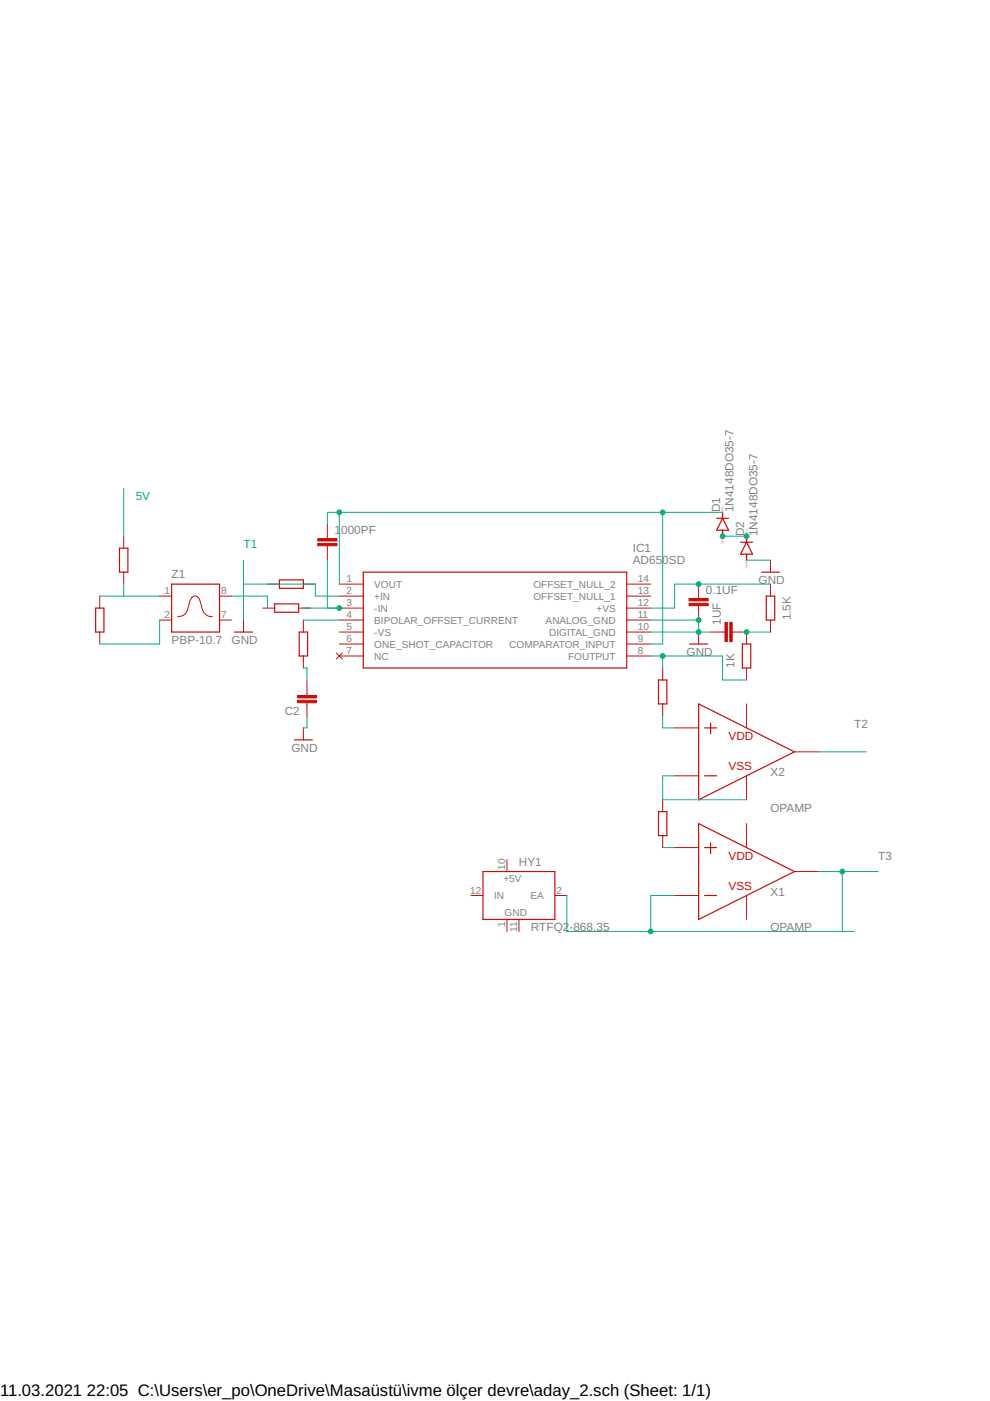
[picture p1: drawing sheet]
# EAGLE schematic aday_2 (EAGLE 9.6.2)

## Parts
0.1UF  C2.5/2  [C2.5-2]
1.5K  R  (no package)
1K  R  (no package)
1UF  C2.5/2  [C2.5-2]
1000PF  C2.5/2  [C2.5-2]
C2  C2.5/2  [C2.5-2]
D1  1N4148DO35-7  [DO35-7]
D2  1N4148DO35-7  [DO35-7]
HY1  RTFQ2-868.35  [RTFQ2]
IC1  AD650SD  [DIP775W58P254L1943H508Q14N]
X1  OPAMP  (no package)
X2  OPAMP  (no package)
Z1  PBP-10.7  [A01]

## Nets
GND: 0.1UF.2 1UF.1 C2.1 D2.A IC1.2(+IN) IC1.10(DIGITAL_GND) IC1.11(ANALOG_GND)
N$1: D1.A D2.C
N$2: 0.1UF.1 1.5K.1 IC1.12(+VS)
N$3: 1K.1 IC1.8(FOUTPUT)
N$4: 1000PF.1 D1.C IC1.1(VOUT) IC1.9(COMPARATOR_INPUT)
N$5: X2.P
N$6: 1.5K.2 1K.2 1UF.2
N$7: X2.N X2.VSS
N$8: X1.P
N$9: 1000PF.2 IC1.3(-IN)
N$10: Z1.8(OUT)
N$11: IC1.4(BIPOLAR_OFFSET_CURRENT)
N$12: C2.2
N$13: Z1.1(IN)
N$15: Z1.2(GND)
T2: X2.VOUT
T3: HY1.2(EA) X1.N X1.VOUT
Unconnected: HY1.12(IN) IC1.5(-VS) IC1.6(ONE_SHOT_CAPACITOR) IC1.7(NC) IC1.13(OFFSET_NULL_1) IC1.14(OFFSET_NULL_2) X1.VDD X1.VSS X2.VDD Z1.7(GND)

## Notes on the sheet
- 5V
- T1

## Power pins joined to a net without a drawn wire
+5V: HY1.10(+5V)
GND: HY1.1(GND) HY1.11(GND) Z1.3(GND) Z1.4(GND) Z1.5(GND) Z1.6(GND)
